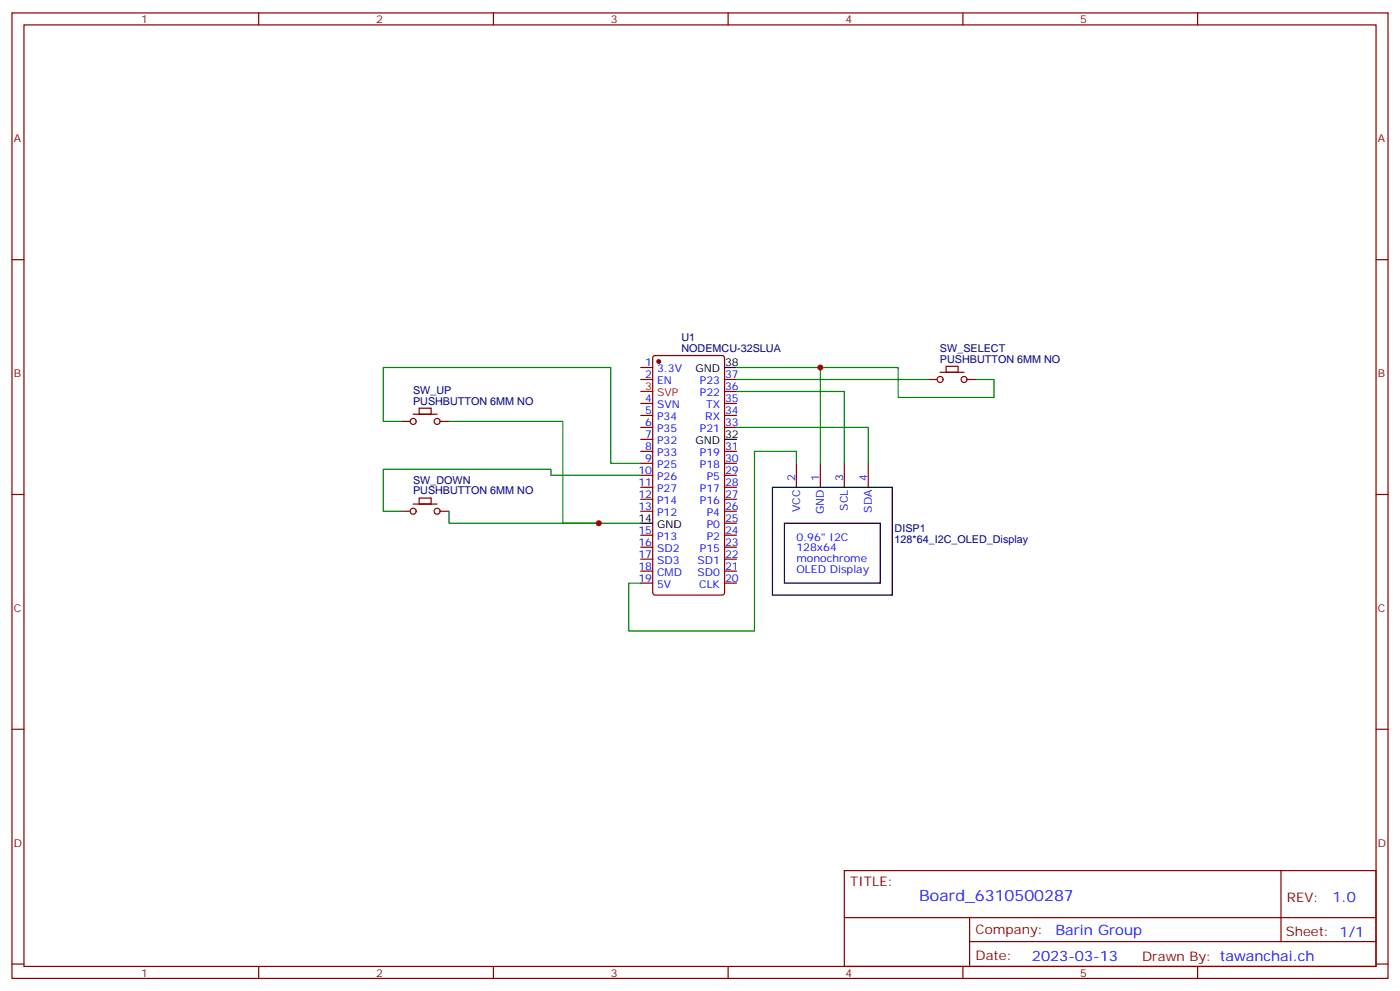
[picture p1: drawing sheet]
<svg xmlns="http://www.w3.org/2000/svg" width="412mm" height="292mm" viewBox="0 0 412 292" stroke-linecap="round" stroke-linejoin="round" font-family="sans-serif">
<g fill="none" stroke="#870000" stroke-width=".35">
<path d="M3.5 3.8h405.4v284.3h-405.4zM7.1 7.3h398.2v277.3h-398.2zM76.2 3.8v3.5M145.3 3.8v3.5M214.5 3.8v3.5M283.6 3.8v3.5M352.8 3.8v3.5M3.5 76.5h3.6M405.3 76.5h3.6M188.7 108.2h3.6M188.7 111.8h3.6M188.7 118.8h3.6"/>
<path d="M192.5 104.9l.5-.2h19.7l.7 .4v69.5l-.4 .6-20 .1-.7-.5v-69.4zM213.4 111.8h3.6M213.4 118.8h3.6M213.4 115.3h3.6M273.4 111.8h2.5M276.9 109.6h7.1M278.7 107.9h3.5v1.7h-3.5zM285 111.8h2.5M118.2 124.1h2.4M121.7 122h7.1M123.5 120.2h3.5v1.8h-3.5zM129.8 124.1h2.5"/>
<path d="M188.7 122.3h3.6M188.7 125.9h3.6M188.7 129.4h3.6M188.7 132.9h3.6M188.7 136.5h3.6M188.7 140h3.6M213.4 122.3h3.6M213.4 125.9h3.6M213.4 132.9h3.6M213.4 136.5h3.6M213.4 140h3.6M234.6 136.5v7"/>
<path d="M241.7 136.5v7M248.7 136.5v7M255.8 136.5v7M3.5 145.6h3.6M118.2 150.6h2.4M121.7 148.4h7.1M123.5 146.7h3.5v1.7h-3.5zM129.8 150.6h2.5M188.7 143.5h3.6M188.7 147h3.6M188.7 150.6h3.6M188.7 157.6h3.6"/>
<path d="M213.4 143.5h3.6M213.4 147h3.6M213.4 150.6h3.6M213.4 157.6h3.6M213.4 154.1h3.6M405.3 145.6h3.6M188.7 161.1h3.6M188.7 164.7h3.6M188.7 168.2h3.6M188.7 171.7h3.6M213.4 161.1h3.6M213.4 164.7h3.6"/>
<path d="M213.4 168.2h3.6M213.4 171.7h3.6M3.5 214.8h3.6M405.3 214.8h3.6M248.7 256.4h156.6v28.2h-156.6zM377.3 256.4v20.9M248.7 270.2h156.5M285.6 277.3h119.6M285.6 270.2v14.2M3.5 283.9h3.6M76.2 284.6v3.5M145.3 284.6v3.5"/>
<path d="M214.5 284.6v3.5M283.6 284.6v3.5M352.8 284.6v3.5M405.3 283.9h3.6"/>
<circle cx="276.9" cy="111.8" r=".88"/>
<circle cx="284" cy="111.8" r=".88"/>
<circle cx="121.7" cy="124.1" r=".88"/>
<circle cx="128.8" cy="124.1" r=".88"/>
<circle cx="121.7" cy="150.6" r=".88"/>
<circle cx="128.8" cy="150.6" r=".88"/>
</g>
<circle cx="194" cy="106.5" r=".53" fill="#870000" stroke="#870000" stroke-width=".35"/>
<path d="M188.7 115.3h3.6" fill="none" stroke="#f00" stroke-width=".35"/>
<path d="M213.4 108.2h3.6M213.4 129.4h3.6M188.7 154.1h3.6M227.5 143.5h35.3v31.8h-35.3zM231.1 154.1h28.2v17.6h-28.2z" fill="none" stroke="#000" stroke-width=".35"/>
<path d="M217 108.2h24.7v28.3M217 115.3h31.7v21.2M217 111.8h56.4M241.7 108.2h22.9v8.9h28.2v-5.3h-5.3M118.2 124.1h-5.3v-15.9h67v28.3h8.8M132.3 124.1h33.5v30h22.9M188.7 140h-26.4v-1.8h-49.4v12.4h5.3M217 125.9h38.8v10.6M234.6 136.5v-3.6h-12.4v52.9h-37v-14.1h3.5M132.3 150.6v3.5h44.1" fill="none" stroke="#008700" stroke-width=".35"/>
<g fill="#c00">
<circle cx="241.7" cy="108.2" r=".88"/>
<circle cx="176.4" cy="154.1" r=".88"/>
</g>
<text font-size="4.6" fill="#00f" x="270.8" y="265.4">Board_6310500287</text>
<g font-size="4.2" fill="#00f">
<text x="392.5" y="265.7">1.0</text>
<text x="310.9" y="275.2">Barin Group</text>
<text x="304" y="283">2023-03-13</text>
</g>
<g font-size="3.9" fill="#800">
<text x="250.5" y="261">TITLE:</text>
<text x="379.1" y="265.7">REV:</text>
<text x="287.4" y="275.2">Company:</text>
<text x="378.7" y="275.8">Sheet: 1/1</text>
<text x="287.4" y="282.9">Date:</text>
<text x="336.4" y="282.9">Drawn By: tawanchai.ch</text>
</g>
<g font-size="3.2" fill="#800">
<text x="41.6" y="6.8">1</text>
<text x="110.8" y="6.8">2</text>
<text x="179.9" y="6.8">3</text>
<text x="249.1" y="6.8">4</text>
<text x="318.2" y="6.8">5</text>
<text x="4.1" y="41.9">A</text>
<text x="405.9" y="41.9">A</text>
<text x="4.1" y="111.1">B</text>
<text x="405.9" y="111.1">B</text>
<text x="4.1" y="180.2">C</text>
<text x="405.9" y="180.2">C</text>
<text x="4.1" y="249.3">D</text>
<text x="405.9" y="249.3">D</text>
<text x="41.6" y="287.6">1</text>
<text x="110.8" y="287.6">2</text>
<text x="179.9" y="287.6">3</text>
<text x="249.1" y="287.6">4</text>
<text x="318.2" y="287.6">5</text>
</g>
<g font-size="3.2" fill="#000080">
<text x="200.7" y="100.5">U1</text>
<text x="200.7" y="103.6">NODEMCU-32SLUA</text>
<text x="276.9" y="106.8">PUSHBUTTON 6MM NO</text>
<text x="276.9" y="103.6">SW_SELECT</text>
<text x="121.7" y="119.2">PUSHBUTTON 6MM NO</text>
<text x="121.7" y="116">SW_UP</text>
<text x="121.7" y="142.5">SW_DOWN</text>
<text x="121.7" y="145.6">PUSHBUTTON 6MM NO</text>
<text x="263.5" y="159.8">128*64_I2C_OLED_Display</text>
<text x="263.5" y="156.6">DISP1</text>
</g>
<g font-size="3.2" fill="#00f">
<text x="190.1" y="107.9">1</text>
<text x="190.1" y="111.4">2</text>
<text x="193.6" y="109.6">3.3V</text>
<text x="193.6" y="113.2">EN</text>
<text x="206.2" y="113.2">P23</text>
<text x="213.6" y="111.4">37</text>
<text x="190.1" y="118.5">4</text>
<text x="206.2" y="116.7">P22</text>
<text x="213.6" y="118.5">35</text>
<text x="213.6" y="114.9">36</text>
<text x="190.1" y="122">5</text>
<text x="190.1" y="125.5">6</text>
<text x="193.6" y="120.2">SVN</text>
<text x="193.6" y="123.8">P34</text>
<text x="207.7" y="123.8">RX</text>
<text x="208" y="120.2">TX</text>
<text x="213.6" y="125.5">33</text>
<text x="213.6" y="122">34</text>
<text x="190.1" y="129">7</text>
<text x="193.6" y="127.3">P35</text>
<text x="193.6" y="130.8">P32</text>
<text x="206.2" y="127.3">P21</text>
<text x="190.1" y="132.6">8</text>
<text x="190.1" y="136.1">9</text>
<text x="193.6" y="134.3">P33</text>
<text x="193.6" y="137.9">P25</text>
<text x="206.2" y="137.9">P18</text>
<text x="206.2" y="134.3">P19</text>
<text x="213.6" y="136.1">30</text>
<text x="213.6" y="132.6">31</text>
<text x="188.1" y="139.6">10</text>
<text x="188.1" y="143.2">11</text>
<text x="193.6" y="141.4">P26</text>
<text x="208.2" y="141.4">P5</text>
<text x="213.6" y="143.2">28</text>
<text x="213.6" y="139.6">29</text>
<text x="234.2" y="141.7" transform="rotate(-90 234.2 141.7)">2</text>
<text x="241.3" y="141.7" transform="rotate(-90 241.3 141.7)">1</text>
<text x="248.4" y="141.7" transform="rotate(-90 248.4 141.7)">3</text>
<text x="255.4" y="141.7" transform="rotate(-90 255.4 141.7)">4</text>
<text x="188.1" y="146.7">12</text>
<text x="193.6" y="144.9">P27</text>
<text x="193.6" y="148.4">P14</text>
<text x="206.2" y="148.4">P16</text>
<text x="206.2" y="144.9">P17</text>
<text x="213.6" y="146.7">27</text>
<text x="188.1" y="150.2">13</text>
<text x="193.6" y="152">P12</text>
<text x="208.2" y="155.5">P0</text>
<text x="208.2" y="152">P4</text>
<text x="213.6" y="153.7">25</text>
<text x="213.6" y="150.2">26</text>
<text x="235.7" y="150.8" transform="rotate(-90 235.7 150.8)">VCC</text>
<text x="242.7" y="151.5" transform="rotate(-90 242.7 151.5)">GND</text>
<text x="249.8" y="150.4" transform="rotate(-90 249.8 150.4)">SCL</text>
<text x="256.8" y="151" transform="rotate(-90 256.8 151)">SDA</text>
<text x="188.1" y="157.3">15</text>
<text x="188.1" y="160.8">16</text>
<text x="193.6" y="159">P13</text>
<text x="208.2" y="159">P2</text>
<text x="213.6" y="160.8">23</text>
<text x="213.6" y="157.3">24</text>
<text x="234.6" y="159.2">0.96&quot; I2C</text>
<text x="188.1" y="164.3">17</text>
<text x="188.1" y="167.9">18</text>
<text x="193.6" y="162.6">SD2</text>
<text x="193.6" y="166.1">SD3</text>
<text x="205.5" y="166.1">SD1</text>
<text x="206.2" y="162.6">P15</text>
<text x="213.6" y="167.9">21</text>
<text x="213.6" y="164.3">22</text>
<text x="234.6" y="162.4">128x64</text>
<text x="234.6" y="165.5">monochrome</text>
<text x="188.1" y="171.4">19</text>
<text x="193.6" y="169.6">CMD</text>
<text x="193.6" y="173.1">5V</text>
<text x="205.5" y="169.6">SD0</text>
<text x="205.9" y="173.1">CLK</text>
<text x="213.6" y="171.4">20</text>
<text x="234.6" y="168.7">OLED Display</text>
</g>
<g font-size="3.2">
<text x="213.6" y="107.9">38</text>
<text x="204.8" y="109.6">GND</text>
<text x="204.8" y="130.8">GND</text>
<text x="213.6" y="129">32</text>
<text x="188.1" y="153.7">14</text>
<text x="193.6" y="155.5">GND</text>
</g>
<g font-size="3.2" fill="#f00">
<text x="190.1" y="114.9">3</text>
<text x="193.6" y="116.7">SVP</text>
</g>
</svg>
